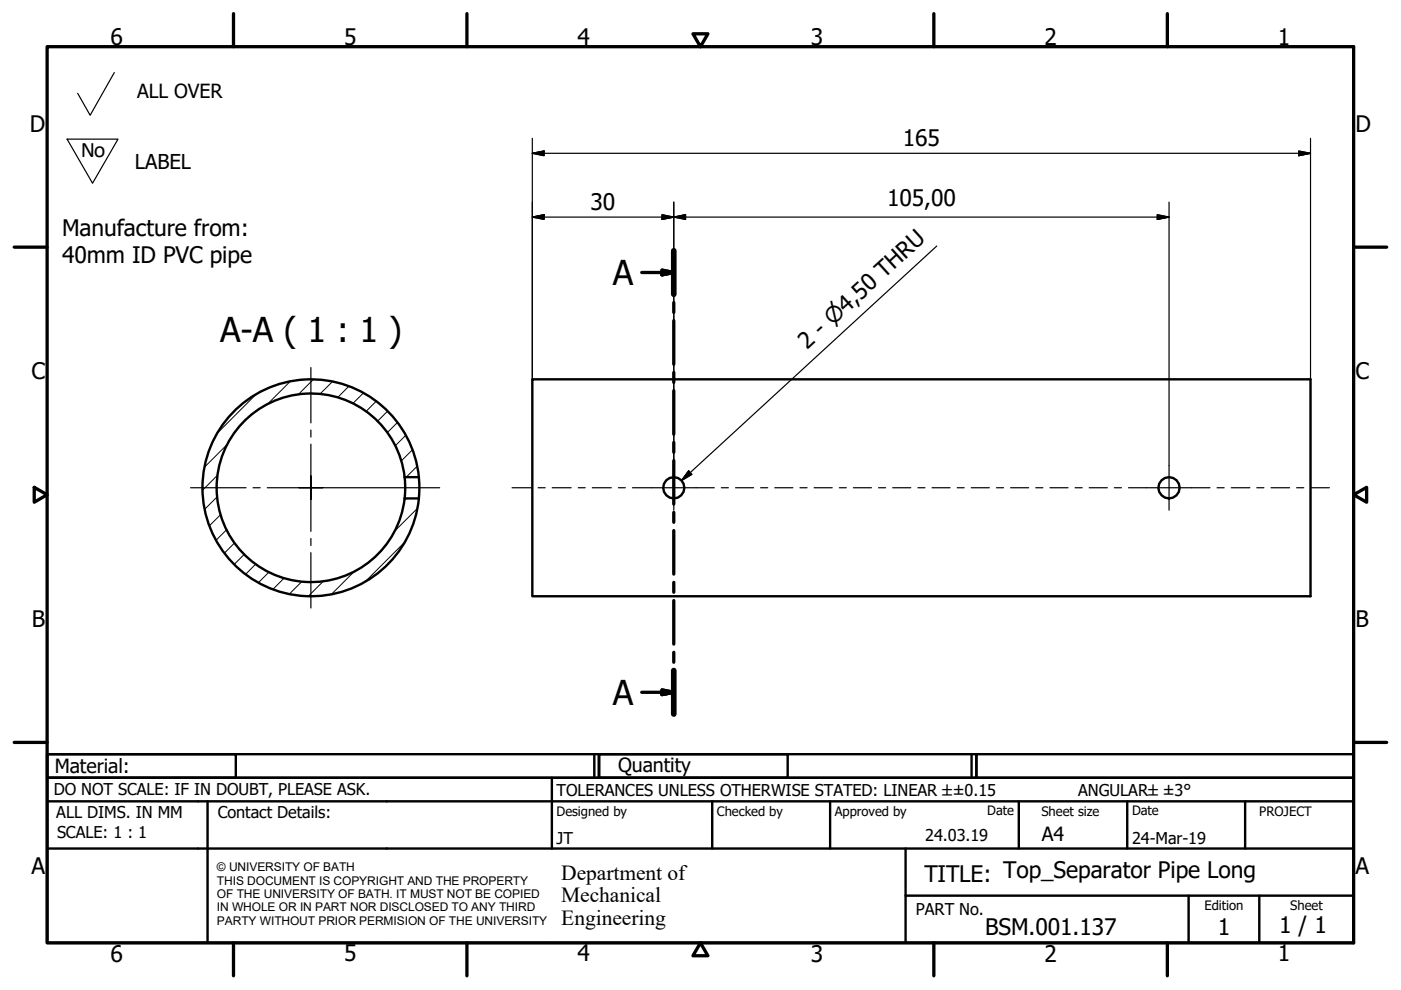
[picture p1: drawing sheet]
<svg xmlns="http://www.w3.org/2000/svg" width="297mm" height="210mm" viewBox="0 0 297 210" stroke-linecap="round" stroke-linejoin="round" font-family="sans-serif">
<!-- layer: Hatch (ISO) -->
<g fill="none" stroke="#000" stroke-width=".21">
<path d="M48.2 94.2l-4.9 4.9M54.3 83.6l-8.1 8.2M61.5 80.9l-4.8 4.8M66.4 80.5l-3.2 3.1M70.5 80.9l-2.7 2.7M74 81.9l-2.4 2.4M77 83.3l-2.2 2.2M79.8 85.1l-2.2 2.1M82.2 87.2l-2.2 2.1M84.3 89.6l-2.2 2.2M86 92.3l-2.2 2.2M87.4 95.4l-2.3 2.3"/>
<path d="M88.4 98.9l-2.3 2.3M46 105.3l-2.6 2.7M46.1 100.7l-3.1 3.2M46.8 109.1l-2.4 2.4M48 112.3l-2.2 2.2M49.7 115.1l-2.1 2.2M51.8 117.5l-2.1 2.1M54.2 119.6l-2.1 2.1M85.7 115l-8.3 8.3M86.1 105.7l-.4 .4M88.5 107.8l-4.9 4.9M57 121.3l-2.2 2.2"/>
<path d="M60.2 122.6l-2.3 2.3M64 123.3l-2.6 2.6M68.5 123.2l-3.1 3.2M75.2 121.1l-4.9 4.8"/>
</g>
<!-- layer: Visible (ISO) -->
<g fill="none" stroke="#000" stroke-width=".51">
<path d="M112.9 80.4h165v46h-165zM85.8 101.2l.1 2.2-.1 2.3h3M85.8 101.2h3M85.8 101.2a20 20 0 0 0-30.5-14.7 20 20 0 0 0 0 33.8 20 20 0 0 0 30.5-14.6M88.8 101.2a23 23 0 0 0-35-17.3 23 23 0 0 0 0 39.1 23 23 0 0 0 35-17.3M88.8 101.2v4.5"/>
<circle cx="142.9" cy="103.4" r="2.25"/>
<circle cx="247.9" cy="103.4" r="2.26"/>
</g>
<!-- layer: Section Line (ISO) -->
<g fill="none" stroke="#000" stroke-width=".7">
<path d="M136.1 57.8h6.8M140.4 57.3l2.5 .5-2.5 .5zM142.9 53.2v9.2M142.9 64.1v2.1M142.9 68v9.2M142.9 79v2.1M142.9 82.8v9.3M142.9 93.8v2.1M142.9 97.7v9.2M142.9 108.6v2.1M142.9 112.5v9.2M142.9 123.5v2.1"/>
<path d="M142.9 127.3v9.3M142.9 138.3v2.1M136.1 146.8h6.8M140.4 146.3l2.5 .5-2.5 .5zM142.9 142.2v9.2"/>
</g>
<path d="M142.9 53.2v9.2M142.9 142.2v9.2" fill="none" stroke="#000" stroke-width="1.2"/>
<path d="M140.4 58.3l2.5-.5zM140.4 57.3l2.5 .5-2.5 .5zM140.4 147.3l2.5-.5zM140.4 146.3l2.5 .5-2.5 .5z" fill="#000" stroke="#000" stroke-width=".7"/>
<!-- layer: Border (ISO) -->
<g fill="none" stroke="#000" stroke-width=".7">
<path d="M10 9.9h277v190h-277zM49.5 2.9v7M99 2.9v7M146.9 7.2h3.2l-1.6 2.7zM198 2.9v7M247.5 2.9v7M3 52.4h7M287 52.4h7M7.3 103.3l2.7 1.6-2.7 1.6zM287 104.9l2.8-1.6v3.2zM3 157.4h7M287 157.4h7"/>
<path d="M49.5 199.9v7M99 199.9v7M148.5 199.9l1.6 2.7h-3.2zM198 199.9v7M247.5 199.9v7"/>
</g>
<!-- layer: Title (ISO) -->
<g fill="none" stroke="#000" stroke-width=".51">
<path d="M10 159.9h40v5h-40zM10 159.9h117v5h-117zM126 159.9v5M127 159.9h40v5h-40zM127 159.9h80v5h-80zM206 159.9v5M207 159.9h80v5h-80zM10 169.9v-5h277v5M10 169.9h277v30h-277zM10 179.9h277M44 169.9v30M117 164.9v15"/>
<path d="M151 169.9v10M176 169.9v10M192 179.9v20M216 169.9v10M239 169.9v10M264 169.9v10M192 189.9h95M252 189.9v10M267 189.9v10"/>
</g>
<!-- layer: Sketch Geometry (ISO) -->
<path d="M24.2 15.4l-5.1 9-2.6-4.6M14.2 29.5h10.8l-5.4 9.4z" fill="none" stroke="#000" stroke-width=".25"/>
<!-- layer: Center Mark (ISO) -->
<path d="M65.9 77.9v11.8M65.9 94.2v9.2v-2.5M65.9 91.2v1.5M142.9 98.7v9.5M247.9 98.7v9.5M40.4 103.4h11.8M53.7 103.4h1.5M56.7 103.4h9.2h-2.5M65.9 105.9v-2.5v9.3M65.9 114.2v1.5M65.9 117.2v11.7M68.4 103.4h-2.5h27.3" fill="none" stroke="#000" stroke-width=".25"/>
<!-- layer: Centerline (ISO) -->
<g fill="none" stroke="#000" stroke-width=".25">
<path d="M108.6 103.4h4M114.1 103.4h1.5M117.1 103.4h4M122.6 103.4h1.5M125.6 103.4h4M131.1 103.4h1.5M134.1 103.4h17.3M152.9 103.4h1.5M155.9 103.4h3.9M161.3 103.4h1.5M164.3 103.4h3.8M169.6 103.4h1.5"/>
<path d="M172.6 103.4h3.8M177.9 103.4h1.5M180.9 103.4h3.9M186.3 103.4h1.5M189.3 103.4h3.8M194.6 103.4h1.5M197.6 103.4h3.8M202.9 103.4h1.5M205.9 103.4h3.9M211.3 103.4h1.5M214.3 103.4h3.8M219.6 103.4h1.5"/>
<path d="M222.6 103.4h3.8M227.9 103.4h1.5M230.9 103.4h3.9M236.3 103.4h1.5M239.3 103.4h17.2M258 103.4h1.5M261 103.4h4M266.5 103.4h1.5M269.5 103.4h3.9M274.9 103.4h1.5M277.9 103.4h4"/>
</g>
<!-- layer: Symbol (ISO) -->
<path d="M198.6 52.2l-54.1 49.7M146 99.8l.7 .8-2.2 1.3z" fill="none" stroke="#000" stroke-width=".25"/>
<path d="M146 99.8l-1.5 2.1zM146 99.8l.7 .8-2.2 1.3z" fill="#000" stroke="#000" stroke-width=".25"/>
<!-- layer: Dimension (ISO) -->
<path d="M112.9 32.5l2.5-.5v1zM112.9 32.5h165M112.9 29.3v51.1M275.4 32l2.5 .5-2.5 .5zM277.9 29.3v51.1M112.9 46l2.5-.5v1zM112.9 46h135M140.4 45.5l2.5 .5-2.5 .5zM142.9 46l2.5-.5v1zM142.9 42.9v55.8M245.4 45.5l2.5 .5-2.5 .5zM247.9 42.9v55.8" fill="none" stroke="#000" stroke-width=".25"/>
<path d="M112.9 32.5l2.5-.5zM112.9 32.5l2.5-.5v1zM275.4 33l2.5-.5zM275.4 32l2.5 .5-2.5 .5zM112.9 46l2.5-.5zM112.9 46l2.5-.5v1zM140.4 46.5l2.5-.5zM140.4 45.5l2.5 .5-2.5 .5zM142.9 46l2.5-.5zM142.9 46l2.5-.5v1zM245.4 46.5l2.5-.5zM245.4 45.5l2.5 .5-2.5 .5z" fill="#000" stroke="#000" stroke-width=".25"/>
<g font-size="7.3">
<text x="130" y="60.4">A</text>
<text x="46.7" y="72.5">A-A ( 1 : 1 )</text>
<text x="130" y="149.4">A</text>
</g>
<g font-size="4.8">
<text x="23.4" y="9.5">6</text>
<text x="72.9" y="9.5">5</text>
<text x="122.4" y="9.5">4</text>
<text x="171.9" y="9.5">3</text>
<text x="221.4" y="9.5">2</text>
<text x="270.9" y="9.5">1</text>
<text x="6.3" y="27.9">D</text>
<text x="287.4" y="27.9">D</text>
<text x="191.4" y="30.9">165</text>
<text x="125.2" y="44.4">30</text>
<text x="188.1" y="43.6">105,00</text>
<text x="13.2" y="50">Manufacture from:</text>
<text x="13.2" y="55.8">40mm ID PVC pipe</text>
<text x="171.1" y="74.2" transform="rotate(-43 171.1 74.2)">2 - ⌀4,50 THRU</text>
<text x="6.7" y="80.4">C</text>
<text x="287.4" y="80.4">C</text>
<text x="6.8" y="132.9">B</text>
<text x="287.4" y="132.9">B</text>
<text x="6.7" y="185.4">A</text>
<text x="287.4" y="185.4">A</text>
<text x="196" y="187">TITLE: Top_Separator Pipe Long</text>
<text x="271.2" y="197.9">1 / 1</text>
<text x="23.4" y="203.9">6</text>
<text x="72.9" y="203.8">5</text>
<text x="122.4" y="203.8">4</text>
<text x="171.9" y="203.9">3</text>
<text x="208.9" y="198.2">BSM.001.137</text>
<text x="221.4" y="203.9">2</text>
<text x="258.2" y="198.2">1</text>
<text x="270.9" y="203.8">1</text>
</g>
<text font-size="4.7" x="17.1" y="33.3">No</text>
<g font-size="4.6">
<text x="119" y="186.5">Department of</text>
<text x="119" y="191.3">Mechanical</text>
<text x="119" y="196">Engineering</text>
</g>
<text font-size="4.3" x="28.6" y="35.7">LABEL</text>
<g font-size="4.1">
<text x="29.1" y="20.9">ALL OVER</text>
<text x="11.6" y="163.9">Material:</text>
<text x="131" y="163.7">Quantity</text>
<text x="220.9" y="178.4">A4</text>
</g>
<g font-size="3.5">
<text x="11.4" y="168.5">DO NOT SCALE: IF IN DOUBT, PLEASE ASK.</text>
<text x="11.9" y="173.5">ALL DIMS. IN MM</text>
<text x="46.2" y="173.5">Contact Details:</text>
<text x="118" y="168.8">TOLERANCES UNLESS OTHERWISE STATED: LINEAR ±±0.15</text>
<text x="228.6" y="168.8">ANGULAR±±3°</text>
<text x="12.1" y="177.6">SCALE: 1 : 1</text>
<text x="118" y="178.9">JT</text>
<text x="196.2" y="178.3">24.03.19</text>
<text x="240" y="178.9">24-Mar-19</text>
<text x="194.2" y="194.1">PART No.</text>
</g>
<g font-size="2.8">
<text x="118" y="173">Designed by</text>
<text x="152" y="173">Checked by</text>
<text x="177" y="173">Approved by</text>
<text x="209.3" y="172.9">Date</text>
<text x="220.8" y="173">Sheet size</text>
<text x="240" y="172.9">Date</text>
<text x="267" y="172.9">PROJECT</text>
<text x="255.4" y="193">Edition</text>
<text x="273.6" y="193">Sheet</text>
</g>
<g font-size="2.5">
<text x="46" y="184.7">© UNIVERSITY OF BATH</text>
<text x="46" y="187.6">THIS DOCUMENT IS COPYRIGHT AND THE PROPERTY</text>
<text x="46" y="190.4">OF THE UNIVERSITY OF BATH. IT MUST NOT BE COPIED</text>
<text x="46" y="193.2">IN WHOLE OR IN PART NOR DISCLOSED TO ANY THIRD</text>
<text x="46" y="196.1">PARTY WITHOUT PRIOR PERMISION OF THE UNIVERSITY</text>
</g>
</svg>
